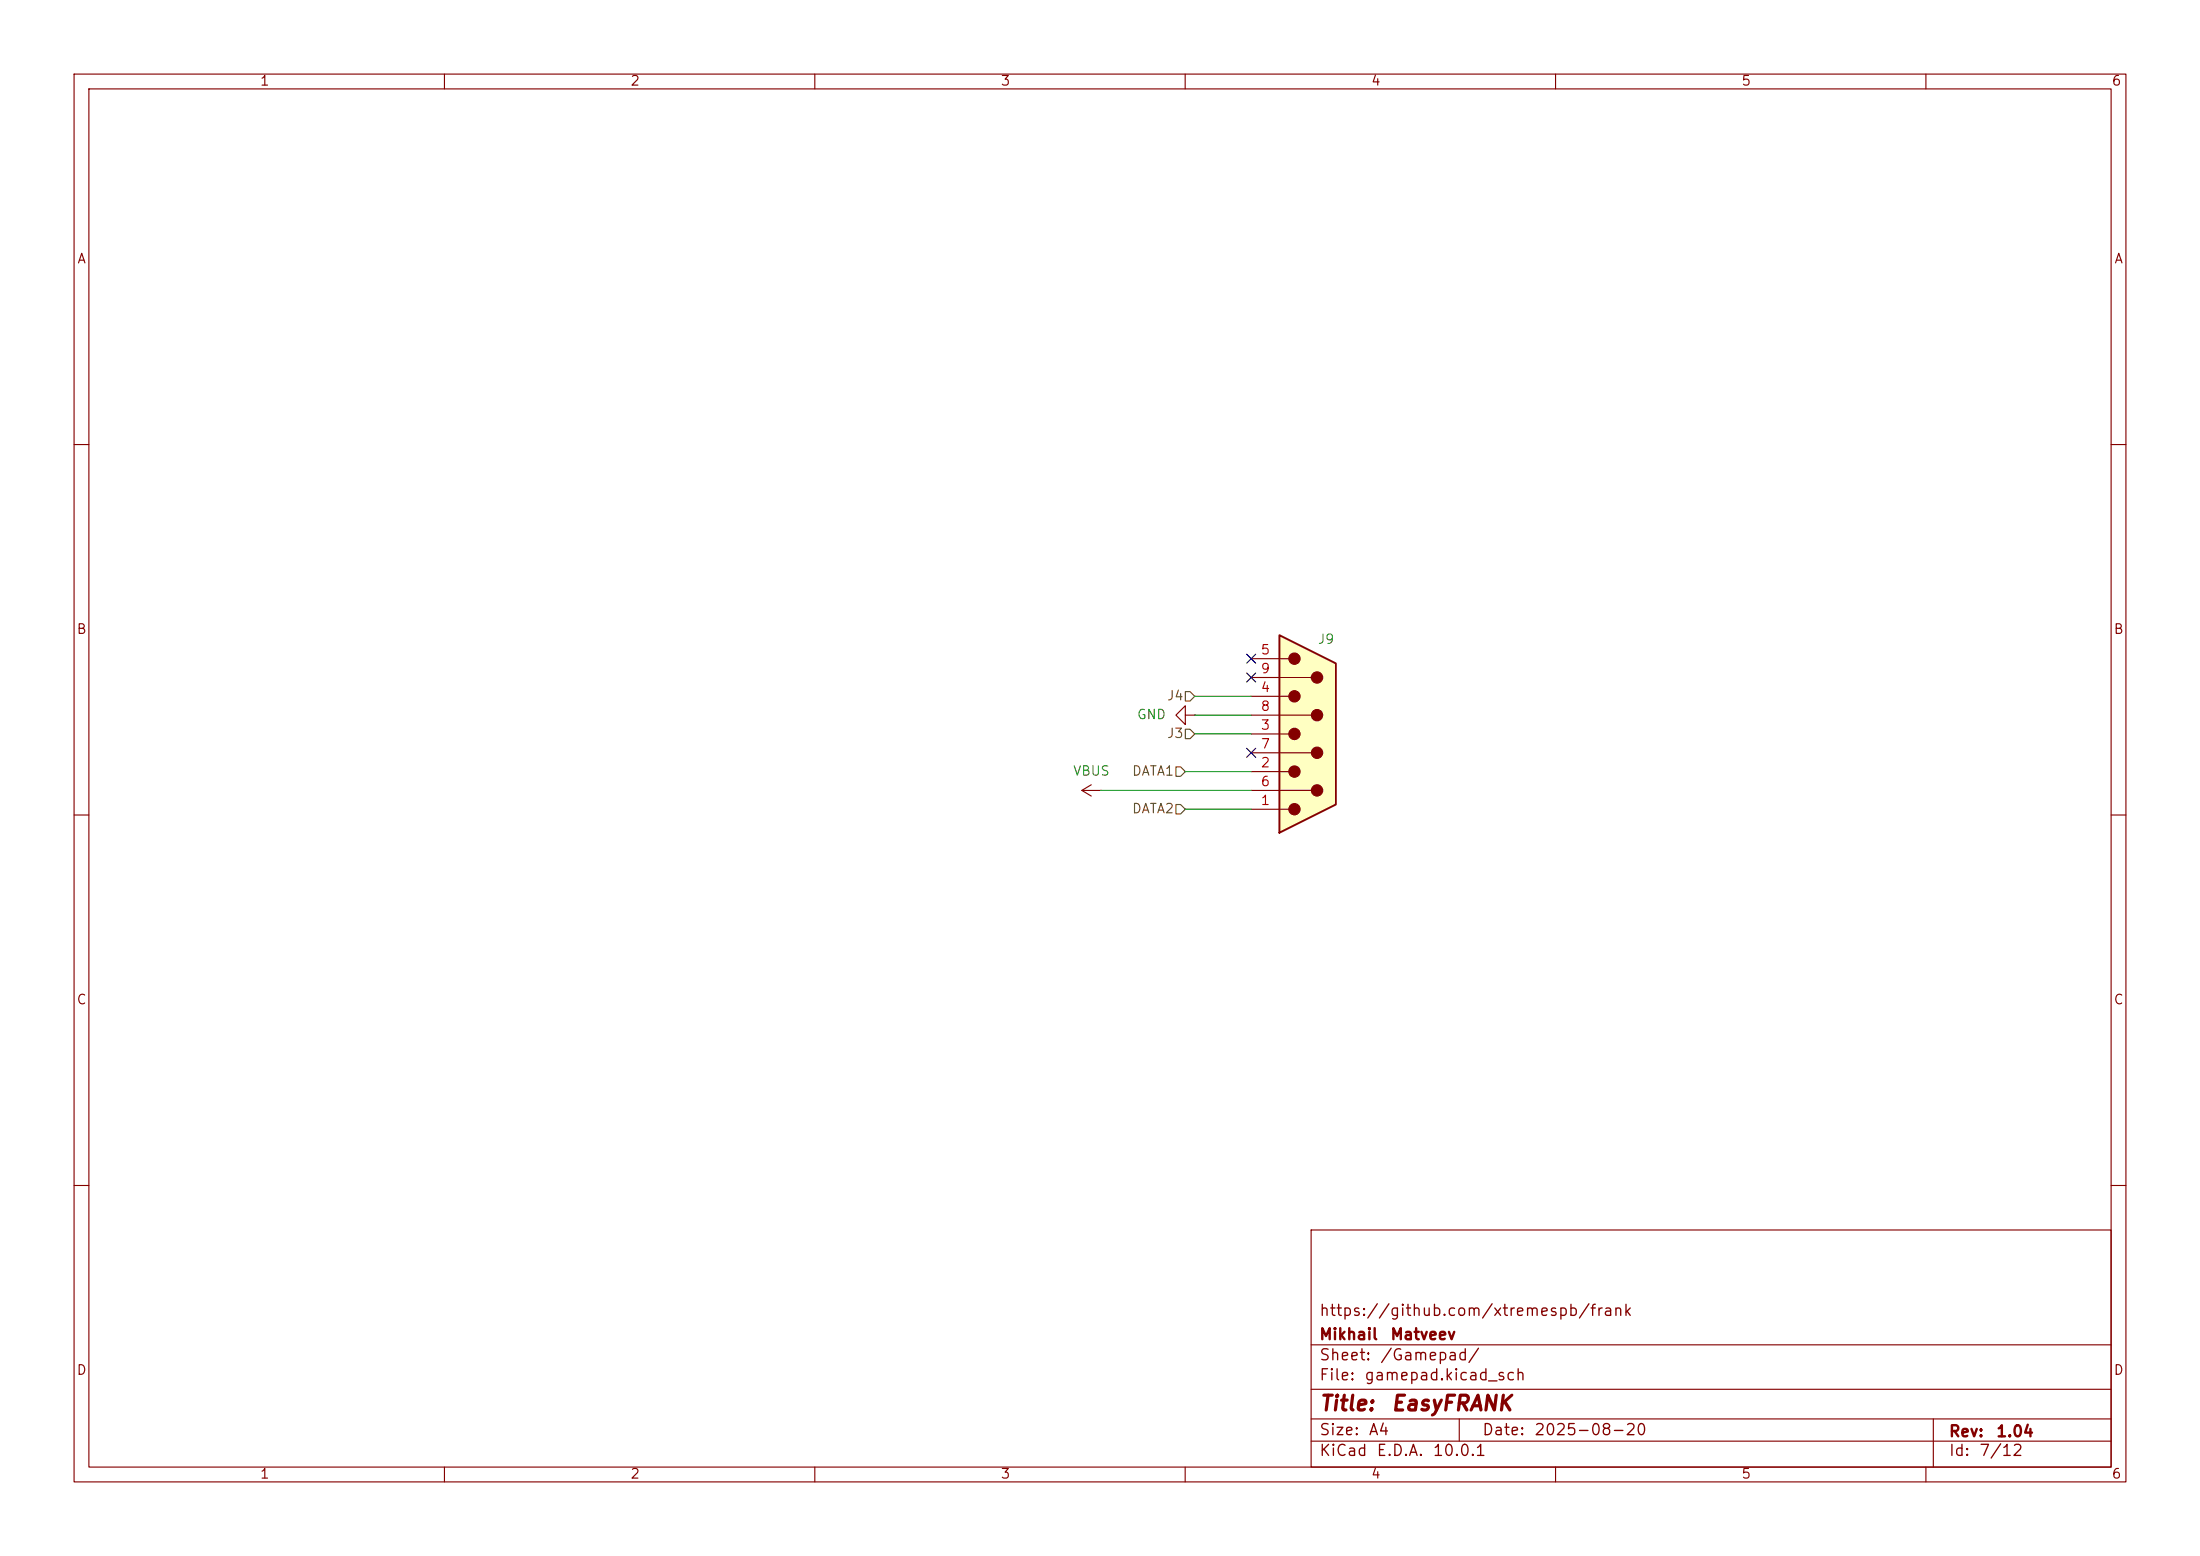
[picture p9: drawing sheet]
(kicad_sch
 (version 20260306)
 (generator "eeschema")
 (generator_version "10.0")
 (paper "A4")
 (title_block
  (title "${NAME}")
  (date "2025-08-20")
  (rev "1.04")
  (company "Mikhail Matveev")
  (comment 1 "https://github.com/xtremespb/frank"))
 (lib_symbols
  (symbol "FRANK:DB9_Male_Small"
   (pin_names
    (offset 1.016) (hide yes)) (exclude_from_sim no) (in_bom yes) (on_board yes)
   (in_pos_files yes)
   (duplicate_pin_numbers_are_jumpers no)
   (property "Reference" "JOY1" (at 1.27 12.7 0) (show_name no) (do_not_autoplace no) (effects (font (size 1.27 1.27)) (justify left)))
   (property "Value" "Joystick" (at -2.54 15.24 0) (show_name no) (do_not_autoplace no) (hide yes) (effects (font (size 1.27 1.27)) (justify left)))
   (property "Footprint" "LIBS:DSUB-9" (at 0 0 0) (show_name no) (do_not_autoplace no) (hide yes) (effects (font (size 1.27 1.27))))
   (property "Datasheet" "" (at 0 0 0) (show_name no) (do_not_autoplace no) (hide yes) (effects (font (size 1.27 1.27))))
   (property "Description" "" (at 0 0 0) (show_name no) (do_not_autoplace no) (hide yes) (effects (font (size 1.27 1.27))))
   (symbol "DB9_Male_Small_0_1"
    (polyline (pts (xy -3.81 10.16) (xy -2.54 10.16)) (stroke (width 0) (type default)) (fill (type none)))
    (polyline (pts (xy -3.81 7.62) (xy 0.508 7.62)) (stroke (width 0) (type default)) (fill (type none)))
    (polyline (pts (xy -3.81 5.08) (xy -2.54 5.08)) (stroke (width 0) (type default)) (fill (type none)))
    (polyline (pts (xy -3.81 2.54) (xy 0.508 2.54)) (stroke (width 0) (type default)) (fill (type none)))
    (polyline (pts (xy -3.81 0) (xy -2.54 0)) (stroke (width 0) (type default)) (fill (type none)))
    (polyline (pts (xy -3.81 -2.54) (xy 0.508 -2.54)) (stroke (width 0) (type default)) (fill (type none)))
    (polyline (pts (xy -3.81 -5.08) (xy -2.54 -5.08)) (stroke (width 0) (type default)) (fill (type none)))
    (polyline (pts (xy -3.81 -7.62) (xy 0.508 -7.62)) (stroke (width 0) (type default)) (fill (type none)))
    (polyline (pts (xy -3.81 -10.16) (xy -2.54 -10.16)) (stroke (width 0) (type default)) (fill (type none)))
    (polyline (pts (xy -3.81 -13.335) (xy -3.81 13.335) (xy 3.81 9.525) (xy 3.81 -9.525) (xy -3.81 -13.335)) (stroke (width 0.254) (type default)) (fill (type background)))
    (circle (center -1.778 10.16) (radius 0.762) (stroke (width 0) (type default)) (fill (type outline)))
    (circle (center -1.778 5.08) (radius 0.762) (stroke (width 0) (type default)) (fill (type outline)))
    (circle (center -1.778 0) (radius 0.762) (stroke (width 0) (type default)) (fill (type outline)))
    (circle (center -1.778 -5.08) (radius 0.762) (stroke (width 0) (type default)) (fill (type outline)))
    (circle (center -1.778 -10.16) (radius 0.762) (stroke (width 0) (type default)) (fill (type outline)))
    (circle (center 1.27 7.62) (radius 0.762) (stroke (width 0) (type default)) (fill (type outline)))
    (circle (center 1.27 2.54) (radius 0.762) (stroke (width 0) (type default)) (fill (type outline)))
    (circle (center 1.27 -2.54) (radius 0.762) (stroke (width 0) (type default)) (fill (type outline)))
    (circle (center 1.27 -7.62) (radius 0.762) (stroke (width 0) (type default)) (fill (type outline))))
   (symbol "DB9_Male_Small_1_1"
    (pin passive line (at -7.62 -10.16 0) (length 3.81) (name "1" (effects (font (size 1.27 1.27)))) (number "1" (effects (font (size 1.27 1.27)))))
    (pin passive line (at -7.62 -5.08 0) (length 3.81) (name "2" (effects (font (size 1.27 1.27)))) (number "2" (effects (font (size 1.27 1.27)))))
    (pin passive line (at -7.62 0 0) (length 3.81) (name "3" (effects (font (size 1.27 1.27)))) (number "3" (effects (font (size 1.27 1.27)))))
    (pin passive line (at -7.62 5.08 0) (length 3.81) (name "4" (effects (font (size 1.27 1.27)))) (number "4" (effects (font (size 1.27 1.27)))))
    (pin passive line (at -7.62 10.16 0) (length 3.81) (name "5" (effects (font (size 1.27 1.27)))) (number "5" (effects (font (size 1.27 1.27)))))
    (pin passive line (at -7.62 -7.62 0) (length 3.81) (name "6" (effects (font (size 1.27 1.27)))) (number "6" (effects (font (size 1.27 1.27)))))
    (pin passive line (at -7.62 -2.54 0) (length 3.81) (name "7" (effects (font (size 1.27 1.27)))) (number "7" (effects (font (size 1.27 1.27)))))
    (pin passive line (at -7.62 2.54 0) (length 3.81) (name "8" (effects (font (size 1.27 1.27)))) (number "8" (effects (font (size 1.27 1.27)))))
    (pin passive line (at -7.62 7.62 0) (length 3.81) (name "9" (effects (font (size 1.27 1.27)))) (number "9" (effects (font (size 1.27 1.27))))))
   (embedded_fonts no))
  (symbol "FRANK:VBUS"
   (power global)
   (pin_numbers (hide yes))
   (pin_names
    (offset 0) (hide yes)) (exclude_from_sim no) (in_bom yes) (on_board yes)
   (in_pos_files yes)
   (duplicate_pin_numbers_are_jumpers no)
   (property "Reference" "#PWR" (at 0 -3.81 0) (show_name no) (do_not_autoplace no) (hide yes) (effects (font (size 1.27 1.27))))
   (property "Value" "VBUS" (at 0 3.556 0) (show_name no) (do_not_autoplace no) (effects (font (size 1.27 1.27))))
   (property "Footprint" "" (at 0 0 0) (show_name no) (do_not_autoplace no) (hide yes) (effects (font (size 1.27 1.27))))
   (property "Datasheet" "" (at 0 0 0) (show_name no) (do_not_autoplace no) (hide yes) (effects (font (size 1.27 1.27))))
   (property "Description" "Power symbol creates a global label with name \"VBUS\"" (at 0 0 0) (show_name no) (do_not_autoplace no) (hide yes) (effects (font (size 1.27 1.27))))
   (symbol "VBUS_0_1"
    (polyline (pts (xy -0.762 1.27) (xy 0 2.54)) (stroke (width 0) (type default)) (fill (type none)))
    (polyline (pts (xy 0 2.54) (xy 0.762 1.27)) (stroke (width 0) (type default)) (fill (type none)))
    (polyline (pts (xy 0 0) (xy 0 2.54)) (stroke (width 0) (type default)) (fill (type none))))
   (symbol "VBUS_1_1"
    (pin power_in line (at 0 0 90) (length 0) (name "" (effects (font (size 1.27 1.27)))) (number "1" (effects (font (size 1.27 1.27))))))
   (embedded_fonts no))
  (symbol "GND_1"
   (power global)
   (pin_numbers (hide yes))
   (pin_names
    (offset 0) (hide yes)) (exclude_from_sim no) (in_bom yes) (on_board yes)
   (in_pos_files yes)
   (duplicate_pin_numbers_are_jumpers no)
   (property "Reference" "#PWR" (at 0 -6.35 0) (show_name no) (do_not_autoplace no) (hide yes) (effects (font (size 1.27 1.27))))
   (property "Value" "GND" (at 0 -3.81 0) (show_name no) (do_not_autoplace no) (effects (font (size 1.27 1.27))))
   (property "Footprint" "" (at 0 0 0) (show_name no) (do_not_autoplace no) (hide yes) (effects (font (size 1.27 1.27))))
   (property "Datasheet" "" (at 0 0 0) (show_name no) (do_not_autoplace no) (hide yes) (effects (font (size 1.27 1.27))))
   (property "Description" "Power symbol creates a global label with name \"GND\" , ground" (at 0 0 0) (show_name no) (do_not_autoplace no) (hide yes) (effects (font (size 1.27 1.27))))
   (symbol "GND_1_0_1"
    (polyline (pts (xy 0 0) (xy 0 -1.27) (xy 1.27 -1.27) (xy 0 -2.54) (xy -1.27 -1.27) (xy 0 -1.27)) (stroke (width 0) (type default)) (fill (type none))))
   (symbol "GND_1_1_1"
    (pin power_in line (at 0 0 270) (length 0) (name "" (effects (font (size 1.27 1.27)))) (number "1" (effects (font (size 1.27 1.27))))))
   (embedded_fonts no)))
 (no_connect
  (at 168.91 91.44))
 (no_connect
  (at 168.91 88.9))
 (no_connect
  (at 168.91 101.6))
 (wire
  (pts (xy 161.29 99.06) (xy 168.91 99.06))
  (stroke (width 0) (type default)))
 (wire
  (pts (xy 161.29 93.98) (xy 168.91 93.98))
  (stroke (width 0) (type default)))
 (wire
  (pts (xy 148.59 106.68) (xy 168.91 106.68))
  (stroke (width 0) (type default)))
 (wire
  (pts (xy 160.02 104.14) (xy 168.91 104.14))
  (stroke (width 0) (type default)))
 (wire
  (pts (xy 161.29 96.52) (xy 168.91 96.52))
  (stroke (width 0) (type default)))
 (wire
  (pts (xy 160.02 109.22) (xy 168.91 109.22))
  (stroke (width 0) (type default)))
 (hierarchical_label "J4"
  (shape input)
  (at 161.29 93.98 180)
  (effects (font (size 1.27 1.27)) (justify right)))
 (hierarchical_label "DATA2"
  (shape input)
  (at 160.02 109.22 180)
  (effects (font (size 1.27 1.27)) (justify right)))
 (hierarchical_label "J3"
  (shape input)
  (at 161.29 99.06 180)
  (effects (font (size 1.27 1.27)) (justify right)))
 (hierarchical_label "DATA1"
  (shape input)
  (at 160.02 104.14 180)
  (effects (font (size 1.27 1.27)) (justify right)))
 (symbol
  (lib_id "FRANK:VBUS")
  (at 148.59 106.68 90)
  (unit 1)
  (body_style 1)
  (exclude_from_sim no)
  (in_bom yes)
  (on_board yes)
  (in_pos_files yes)
  (dnp no)
  (fields_autoplaced yes)
  (property "Reference" "#PWR062" (at 152.4 106.68 0) (hide yes) (show_name no) (do_not_autoplace no) (effects (font (size 1.27 1.27))))
  (property "Value" "VBUS" (at 147.32 104.14 90) (show_name no) (do_not_autoplace no) (effects (font (size 1.27 1.27))))
  (property "Footprint" "" (at 148.59 106.68 0) (hide yes) (show_name no) (do_not_autoplace no) (effects (font (size 1.27 1.27))))
  (property "Datasheet" "" (at 148.59 106.68 0) (hide yes) (show_name no) (do_not_autoplace no) (effects (font (size 1.27 1.27))))
  (property "Description" "Power symbol creates a global label with name \"VBUS\"" (at 148.59 106.68 0) (hide yes) (show_name no) (do_not_autoplace no) (effects (font (size 1.27 1.27))))
  (pin "1"))
 (symbol
  (lib_id "FRANK:DB9_Male_Small")
  (at 176.53 99.06 0)
  (unit 1)
  (body_style 1)
  (exclude_from_sim no)
  (in_bom yes)
  (on_board yes)
  (in_pos_files yes)
  (dnp no)
  (property "Reference" "J9" (at 177.8 86.36 0) (show_name no) (do_not_autoplace no) (effects (font (size 1.27 1.27)) (justify left)))
  (property "Value" "D-SUB 9 Male" (at 173.99 83.82 0) (hide yes) (show_name no) (do_not_autoplace no) (effects (font (size 1.27 1.27)) (justify left)))
  (property "Footprint" "FRANK:DSUB-9_Male_TopMount" (at 176.53 99.06 0) (hide yes) (show_name no) (do_not_autoplace no) (effects (font (size 1.27 1.27))))
  (property "Datasheet" "https://eu.mouser.com/datasheet/2/578/original-3313093.pdf" (at 176.53 99.06 0) (hide yes) (show_name no) (do_not_autoplace no) (effects (font (size 1.27 1.27))))
  (property "Description" "" (at 176.53 99.06 0) (hide yes) (show_name no) (do_not_autoplace no) (effects (font (size 1.27 1.27))))
  (property "AliExpress" "https://www.aliexpress.com/item/4001214300548.html" (at 176.53 99.06 0) (hide yes) (show_name no) (do_not_autoplace no) (effects (font (size 1.27 1.27))))
  (property "Height" "" (at 176.53 99.06 0) (hide yes) (show_name no) (do_not_autoplace no) (effects (font (size 1.27 1.27))))
  (property "Manufacturer_Name" "" (at 176.53 99.06 0) (hide yes) (show_name no) (do_not_autoplace no) (effects (font (size 1.27 1.27))))
  (property "Manufacturer_Part_Number" "" (at 176.53 99.06 0) (hide yes) (show_name no) (do_not_autoplace no) (effects (font (size 1.27 1.27))))
  (property "Mouser Part Number" "" (at 176.53 99.06 0) (hide yes) (show_name no) (do_not_autoplace no) (effects (font (size 1.27 1.27))))
  (property "Mouser Price/Stock" "" (at 176.53 99.06 0) (hide yes) (show_name no) (do_not_autoplace no) (effects (font (size 1.27 1.27))))
  (property "Sim.Device" "" (at 176.53 99.06 0) (hide yes) (show_name no) (do_not_autoplace no) (effects (font (size 1.27 1.27))))
  (pin "1")
  (pin "2")
  (pin "3")
  (pin "4")
  (pin "5")
  (pin "6")
  (pin "7")
  (pin "8")
  (pin "9"))
 (symbol
  (lib_name "GND_1")
  (lib_id "FRANK:GND")
  (at 161.29 96.52 270)
  (unit 1)
  (body_style 1)
  (exclude_from_sim no)
  (in_bom yes)
  (on_board yes)
  (in_pos_files yes)
  (dnp no)
  (fields_autoplaced yes)
  (property "Reference" "#PWR063" (at 154.94 96.52 0) (hide yes) (show_name no) (do_not_autoplace no) (effects (font (size 1.27 1.27))))
  (property "Value" "GND" (at 157.48 96.5199 90) (show_name no) (do_not_autoplace no) (effects (font (size 1.27 1.27)) (justify right)))
  (property "Footprint" "" (at 161.29 96.52 0) (hide yes) (show_name no) (do_not_autoplace no) (effects (font (size 1.27 1.27))))
  (property "Datasheet" "" (at 161.29 96.52 0) (hide yes) (show_name no) (do_not_autoplace no) (effects (font (size 1.27 1.27))))
  (property "Description" "Power symbol creates a global label with name \"GND\" , ground" (at 161.29 96.52 0) (hide yes) (show_name no) (do_not_autoplace no) (effects (font (size 1.27 1.27))))
  (pin "1")))
